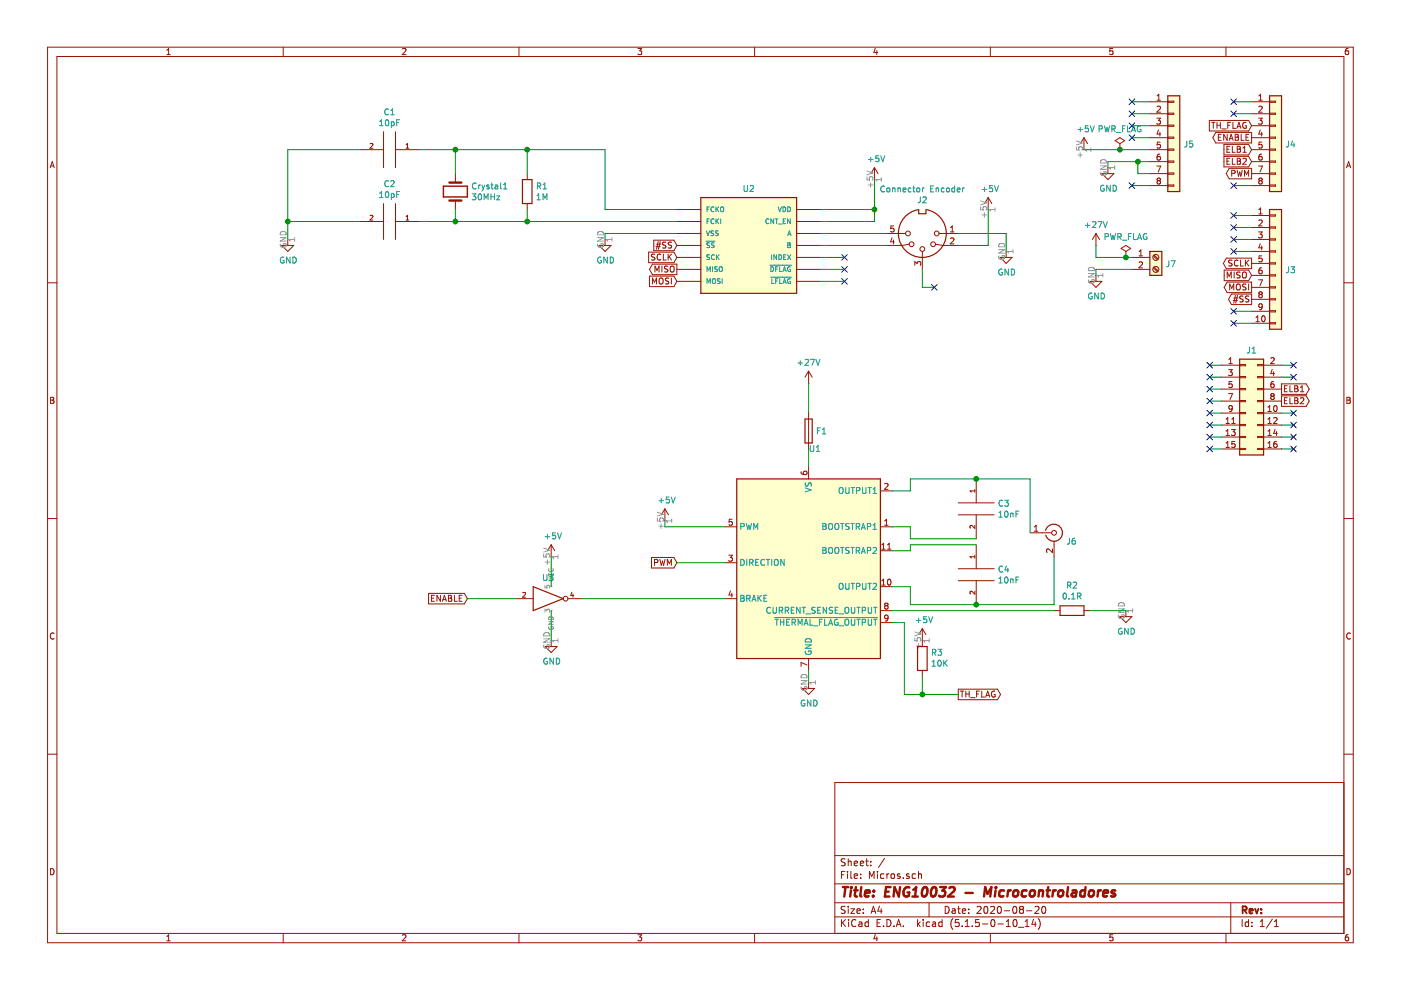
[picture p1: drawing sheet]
EESchema Schematic File Version 4
EELAYER 30 0
EELAYER END
$Descr A4 11693 8268
encoding utf-8
Sheet 1 1
Title "ENG10032 - Microcontroladores "
Date "2020-08-20"
Rev ""
Comp ""
Comment1 ""
Comment2 ""
Comment3 ""
Comment4 ""
$EndDescr
Text GLabel 10700 3250 2    50   Output ~ 0
ELB1
Text GLabel 10700 3350 2    50   Output ~ 0
ELB2
Text GLabel 10450 1450 0    50   Output ~ 0
PWM
Text GLabel 10450 1250 0    50   Input ~ 0
ELB1
Text GLabel 10450 1350 0    50   Input ~ 0
ELB2
Text GLabel 10450 2500 0    50   Output ~ 0
#SS
Text GLabel 10450 2400 0    50   Output ~ 0
MOSI
Text GLabel 10450 2200 0    50   Output ~ 0
SCLK
Wire Wire Line
	5650 1950 5050 1950
Wire Wire Line
	5050 1950 5050 2000
$Comp
L power:+5V #PWR0101
U 1 1
P 7300 1500
F 0 "#PWR0101" H 7300 1350 50  0001 C CNN
F 1 "+5V" H 7315 1673 50  0000 C CNN
F 2 "" H 7300 1500 50  0001 C CNN
F 3 "" H 7300 1500 50  0001 C CNN
	1    7300 1500
	1    0    0    -1  
$EndComp
Wire Wire Line
	6850 1750 7300 1750
Wire Wire Line
	7300 1750 7300 1500
Text GLabel 5650 2050 0    50   Input ~ 0
#SS
Text GLabel 5650 2150 0    50   Input ~ 0
SCLK
Text GLabel 5650 2250 0    50   Output ~ 0
MISO
Text GLabel 5650 2350 0    50   Input ~ 0
MOSI
$Comp
L pspice:CAP C1
U 1 1
P 3250 1250
F 0 "C1" V 2935 1250 50  0000 C CNN
F 1 "10pF" V 3026 1250 50  0000 C CNN
F 2 "Capacitor_THT:C_Disc_D3.0mm_W2.0mm_P2.50mm" H 3250 1250 50  0001 C CNN
F 3 "~" H 3250 1250 50  0001 C CNN
	1    3250 1250
	0    1    1    0   
$EndComp
$Comp
L pspice:CAP C2
U 1 1
P 3250 1850
F 0 "C2" V 2935 1850 50  0000 C CNN
F 1 "10pF" V 3026 1850 50  0000 C CNN
F 2 "Capacitor_THT:C_Disc_D3.0mm_W2.0mm_P2.50mm" H 3250 1850 50  0001 C CNN
F 3 "~" H 3250 1850 50  0001 C CNN
	1    3250 1850
	0    1    1    0   
$EndComp
Wire Wire Line
	2400 1250 3000 1250
$Comp
L Shield_Galileo-rescue:Connector_Encoder-Quanser_2DSFJE_Library J2
U 1 1
P 7700 1950
F 0 "J2" H 7700 1675 50  0000 C CNN
F 1 "Connector Encoder" H 7700 1584 50  0000 C CNN
F 2 "Connector_PinHeader_2.54mm:PinHeader_1x05_P2.54mm_Vertical" H 7700 1950 50  0001 C CNN
F 3 "" H 7700 1950 50  0001 C CNN
	1    7700 1950
	-1   0    0    1   
$EndComp
$Comp
L Device:Crystal Crystal1
U 1 1
P 3800 1600
F 0 "Crystal1" V 3754 1731 50  0000 L CNN
F 1 "30MHz" V 3845 1731 50  0000 L CNN
F 2 "Crystal:Crystal_HC52-6mm_Vertical" H 3800 1600 50  0001 C CNN
F 3 "~" H 3800 1600 50  0001 C CNN
	1    3800 1600
	0    1    1    0   
$EndComp
Wire Wire Line
	3500 1250 3800 1250
Wire Wire Line
	3800 1250 3800 1450
$Comp
L Device:R R1
U 1 1
P 4400 1600
F 0 "R1" H 4470 1646 50  0000 L CNN
F 1 "1M" H 4470 1555 50  0000 L CNN
F 2 "Resistor_THT:R_Axial_DIN0204_L3.6mm_D1.6mm_P5.08mm_Horizontal" V 4330 1600 50  0001 C CNN
F 3 "~" H 4400 1600 50  0001 C CNN
	1    4400 1600
	1    0    0    -1  
$EndComp
Wire Wire Line
	3800 1250 4400 1250
Wire Wire Line
	4400 1250 4400 1450
Connection ~ 3800 1250
Wire Wire Line
	5650 1750 5050 1750
Wire Wire Line
	5050 1750 5050 1250
Wire Wire Line
	5050 1250 4400 1250
Connection ~ 4400 1250
Wire Wire Line
	9600 1250 9350 1250
$Comp
L power:+5V #PWR0102
U 1 1
P 9050 1250
F 0 "#PWR0102" H 9050 1100 50  0001 C CNN
F 1 "+5V" H 9065 1423 50  0000 C CNN
F 2 "" H 9050 1250 50  0001 C CNN
F 3 "" H 9050 1250 50  0001 C CNN
	1    9050 1250
	1    0    0    -1  
$EndComp
Wire Wire Line
	8000 1950 8400 1950
$Comp
L power:+5V #PWR0103
U 1 1
P 8250 1750
F 0 "#PWR0103" H 8250 1600 50  0001 C CNN
F 1 "+5V" H 8265 1923 50  0000 C CNN
F 2 "" H 8250 1750 50  0001 C CNN
F 3 "" H 8250 1750 50  0001 C CNN
	1    8250 1750
	1    0    0    -1  
$EndComp
Wire Wire Line
	8000 2050 8250 2050
Wire Wire Line
	8250 2050 8250 1750
$Comp
L Driver_Motor:LMD18200 U1
U 1 1
P 6750 4700
F 0 "U1" H 6750 5681 50  0000 L TNN
F 1 "LMD18200" H 6750 5590 50  0001 L CNN
F 2 "Package_TO_SOT_THT:TO-220-11_P3.4x5.08mm_StaggerOdd_Lead4.85mm_Vertical" H 5300 3350 50  0001 L CNN
F 3 "http://www.ti.com/lit/ds/symlink/lmd18200.pdf" H 6650 4700 50  0001 C CNN
	1    6750 4700
	1    0    0    -1  
$EndComp
Wire Wire Line
	6750 5600 6750 5700
$Comp
L pspice:CAP C3
U 1 1
P 8150 4250
F 0 "C3" H 8328 4296 50  0000 L CNN
F 1 "10nF" H 8328 4205 50  0000 L CNN
F 2 "Capacitor_THT:C_Disc_D3.0mm_W2.0mm_P2.50mm" H 8150 4250 50  0001 C CNN
F 3 "~" H 8150 4250 50  0001 C CNN
	1    8150 4250
	1    0    0    -1  
$EndComp
Wire Wire Line
	7450 4100 7600 4100
Wire Wire Line
	7600 4100 7600 4000
Wire Wire Line
	7600 4000 8150 4000
Wire Wire Line
	7450 4400 7600 4400
Wire Wire Line
	7600 4400 7600 4500
Wire Wire Line
	7600 4500 8150 4500
$Comp
L pspice:CAP C4
U 1 1
P 8150 4800
F 0 "C4" H 8328 4846 50  0000 L CNN
F 1 "10nF" H 8328 4755 50  0000 L CNN
F 2 "Capacitor_THT:C_Disc_D3.0mm_W2.0mm_P2.50mm" H 8150 4800 50  0001 C CNN
F 3 "~" H 8150 4800 50  0001 C CNN
	1    8150 4800
	1    0    0    -1  
$EndComp
Wire Wire Line
	7450 4600 7600 4600
Wire Wire Line
	7600 4600 7600 4550
Wire Wire Line
	7600 4550 8150 4550
Wire Wire Line
	7450 4900 7600 4900
Wire Wire Line
	7600 4900 7600 5050
Wire Wire Line
	7600 5050 8150 5050
Text GLabel 5650 4700 0    50   Input ~ 0
PWM
NoConn ~ 7050 2150
NoConn ~ 7050 2250
NoConn ~ 7050 2350
Wire Wire Line
	6850 2350 7050 2350
Wire Wire Line
	6850 2250 7050 2250
Wire Wire Line
	6850 2150 7050 2150
NoConn ~ 10300 950 
NoConn ~ 10300 1550
NoConn ~ 10300 1800
NoConn ~ 10300 1900
NoConn ~ 10100 3050
NoConn ~ 10100 3150
NoConn ~ 10100 3250
NoConn ~ 10100 3350
NoConn ~ 10100 3450
NoConn ~ 10100 3550
NoConn ~ 10100 3750
NoConn ~ 10100 3650
NoConn ~ 10800 3750
NoConn ~ 10800 3650
NoConn ~ 10800 3550
NoConn ~ 10800 3450
NoConn ~ 10800 3150
NoConn ~ 10800 3050
Wire Wire Line
	10300 950  10450 950 
Wire Wire Line
	10300 1550 10450 1550
Wire Wire Line
	10300 1800 10450 1800
Wire Wire Line
	10300 1900 10450 1900
Wire Wire Line
	10100 3050 10200 3050
Wire Wire Line
	10100 3150 10200 3150
Wire Wire Line
	10100 3250 10200 3250
Wire Wire Line
	10100 3350 10200 3350
Wire Wire Line
	10100 3450 10200 3450
Wire Wire Line
	10100 3550 10200 3550
Wire Wire Line
	10100 3650 10200 3650
Wire Wire Line
	10100 3750 10200 3750
Wire Wire Line
	10800 3750 10700 3750
Wire Wire Line
	10800 3650 10700 3650
Wire Wire Line
	10800 3550 10700 3550
Wire Wire Line
	10800 3450 10700 3450
Wire Wire Line
	10800 3150 10700 3150
Wire Wire Line
	10800 3050 10700 3050
Text GLabel 3900 5000 0    50   Input ~ 0
ENABLE
NoConn ~ 10300 850 
Wire Wire Line
	10300 850  10450 850 
NoConn ~ 7800 2400
Wire Wire Line
	7800 2400 7700 2400
Wire Wire Line
	7700 2400 7700 2250
Wire Wire Line
	8400 1950 8400 2100
$Comp
L power:GND #PWR0104
U 1 1
P 8400 2100
F 0 "#PWR0104" H 8400 1850 50  0001 C CNN
F 1 "GND" H 8405 1927 50  0000 C CNN
F 2 "" H 8400 2100 50  0001 C CNN
F 3 "" H 8400 2100 50  0001 C CNN
	1    8400 2100
	1    0    0    -1  
$EndComp
$Comp
L power:GND #PWR0105
U 1 1
P 5050 2000
F 0 "#PWR0105" H 5050 1750 50  0001 C CNN
F 1 "GND" H 5055 1827 50  0000 C CNN
F 2 "" H 5050 2000 50  0001 C CNN
F 3 "" H 5050 2000 50  0001 C CNN
	1    5050 2000
	1    0    0    -1  
$EndComp
$Comp
L power:GND #PWR0106
U 1 1
P 6750 5700
F 0 "#PWR0106" H 6750 5450 50  0001 C CNN
F 1 "GND" H 6755 5527 50  0000 C CNN
F 2 "" H 6750 5700 50  0001 C CNN
F 3 "" H 6750 5700 50  0001 C CNN
	1    6750 5700
	1    0    0    -1  
$EndComp
$Comp
L power:GND #PWR0107
U 1 1
P 9400 5100
F 0 "#PWR0107" H 9400 4850 50  0001 C CNN
F 1 "GND" H 9405 4927 50  0000 C CNN
F 2 "" H 9400 5100 50  0001 C CNN
F 3 "" H 9400 5100 50  0001 C CNN
	1    9400 5100
	1    0    0    -1  
$EndComp
Wire Wire Line
	9100 5100 9400 5100
$Comp
L Connector_Generic:Conn_02x08_Odd_Even J1
U 1 1
P 10400 3350
F 0 "J1" H 10450 3775 50  0000 C CNN
F 1 "Conn_02x08" H 10450 3776 50  0001 C CNN
F 2 "Connector_PinHeader_2.00mm:PinHeader_2x08_P2.00mm_Vertical" H 10400 3350 50  0001 C CNN
F 3 "~" H 10400 3350 50  0001 C CNN
	1    10400 3350
	1    0    0    -1  
$EndComp
$Comp
L power:GND #PWR0108
U 1 1
P 2400 2000
F 0 "#PWR0108" H 2400 1750 50  0001 C CNN
F 1 "GND" H 2405 1827 50  0000 C CNN
F 2 "" H 2400 2000 50  0001 C CNN
F 3 "" H 2400 2000 50  0001 C CNN
	1    2400 2000
	1    0    0    -1  
$EndComp
$Comp
L Connector_Generic:Conn_01x10 J3
U 1 1
P 10650 2200
F 0 "J3" H 10730 2146 50  0000 L CNN
F 1 "Conn_01x10" H 10730 2101 50  0001 L CNN
F 2 "Connector_PinHeader_2.00mm:PinHeader_1x10_P2.00mm_Vertical" H 10650 2200 50  0001 C CNN
F 3 "~" H 10650 2200 50  0001 C CNN
	1    10650 2200
	1    0    0    -1  
$EndComp
Text GLabel 10450 2300 0    50   Input ~ 0
MISO
NoConn ~ 10300 2000
NoConn ~ 10300 2100
Wire Wire Line
	10300 2000 10450 2000
Wire Wire Line
	10300 2100 10450 2100
NoConn ~ 10300 2600
NoConn ~ 10300 2700
Wire Wire Line
	10300 2600 10450 2600
Wire Wire Line
	10300 2700 10450 2700
$Comp
L Connector_Generic:Conn_01x08 J4
U 1 1
P 10650 1150
F 0 "J4" H 10730 1096 50  0000 L CNN
F 1 "Conn_01x08" H 10730 1051 50  0001 L CNN
F 2 "Connector_PinHeader_2.00mm:PinHeader_1x08_P2.00mm_Vertical" H 10650 1150 50  0001 C CNN
F 3 "~" H 10650 1150 50  0001 C CNN
	1    10650 1150
	1    0    0    -1  
$EndComp
$Comp
L Connector_Generic:Conn_01x08 J5
U 1 1
P 9800 1150
F 0 "J5" H 9880 1096 50  0000 L CNN
F 1 "Conn_01x08" H 9880 1051 50  0001 L CNN
F 2 "Connector_PinHeader_2.00mm:PinHeader_1x08_P2.00mm_Vertical" H 9800 1150 50  0001 C CNN
F 3 "~" H 9800 1150 50  0001 C CNN
	1    9800 1150
	1    0    0    -1  
$EndComp
$Comp
L power:GND #PWR0109
U 1 1
P 9250 1400
F 0 "#PWR0109" H 9250 1150 50  0001 C CNN
F 1 "GND" H 9255 1227 50  0000 C CNN
F 2 "" H 9250 1400 50  0001 C CNN
F 3 "" H 9250 1400 50  0001 C CNN
	1    9250 1400
	1    0    0    -1  
$EndComp
Wire Wire Line
	9600 1350 9500 1350
Wire Wire Line
	9250 1350 9250 1400
Wire Wire Line
	9600 1450 9500 1450
Wire Wire Line
	9500 1450 9500 1350
Connection ~ 9500 1350
Wire Wire Line
	9500 1350 9250 1350
NoConn ~ 9450 1550
Wire Wire Line
	9450 1550 9600 1550
NoConn ~ 9450 1150
Wire Wire Line
	9450 1150 9600 1150
NoConn ~ 9450 1050
Wire Wire Line
	9450 1050 9600 1050
NoConn ~ 9450 950 
Wire Wire Line
	9450 950  9600 950 
NoConn ~ 9450 850 
Wire Wire Line
	9450 850  9600 850 
$Comp
L power:+27V #PWR0110
U 1 1
P 6750 3200
F 0 "#PWR0110" H 6750 3050 50  0001 C CNN
F 1 "+27V" H 6765 3373 50  0000 C CNN
F 2 "" H 7000 3250 50  0001 C CNN
F 3 "" H 7000 3250 50  0001 C CNN
	1    6750 3200
	1    0    0    -1  
$EndComp
Text GLabel 10450 1150 0    50   Output ~ 0
ENABLE
$Comp
L Connector:Conn_Coaxial J6
U 1 1
P 8800 4450
F 0 "J6" H 8900 4379 50  0000 L CNN
F 1 "Conn_Coaxial" H 8900 4334 50  0001 L CNN
F 2 "TerminalBlock:TerminalBlock_Altech_AK300-2_P5.00mm" H 8800 4450 50  0001 C CNN
F 3 " ~" H 8800 4450 50  0001 C CNN
	1    8800 4450
	1    0    0    -1  
$EndComp
Wire Wire Line
	8150 4000 8600 4000
Wire Wire Line
	8600 4000 8600 4450
Connection ~ 8150 4000
Wire Wire Line
	8150 5050 8800 5050
Wire Wire Line
	8800 5050 8800 4650
Connection ~ 8150 5050
Wire Wire Line
	5550 4400 5550 4350
$Comp
L power:+5V #PWR0111
U 1 1
P 5550 4350
F 0 "#PWR0111" H 5550 4200 50  0001 C CNN
F 1 "+5V" H 5565 4523 50  0000 C CNN
F 2 "" H 5550 4350 50  0001 C CNN
F 3 "" H 5550 4350 50  0001 C CNN
	1    5550 4350
	1    0    0    -1  
$EndComp
Wire Wire Line
	5550 4400 6050 4400
$Comp
L power:+5V #PWR0112
U 1 1
P 4600 4650
F 0 "#PWR0112" H 4600 4500 50  0001 C CNN
F 1 "+5V" H 4615 4823 50  0000 C CNN
F 2 "" H 4600 4650 50  0001 C CNN
F 3 "" H 4600 4650 50  0001 C CNN
	1    4600 4650
	1    0    0    -1  
$EndComp
Wire Wire Line
	5650 4700 6050 4700
$Comp
L power:PWR_FLAG #FLG0101
U 1 1
P 9350 1250
F 0 "#FLG0101" H 9350 1325 50  0001 C CNN
F 1 "PWR_FLAG" H 9350 1423 50  0000 C CNN
F 2 "" H 9350 1250 50  0001 C CNN
F 3 "~" H 9350 1250 50  0001 C CNN
	1    9350 1250
	1    0    0    -1  
$EndComp
Connection ~ 9350 1250
Wire Wire Line
	9050 1250 9350 1250
$Comp
L Device:R R2
U 1 1
P 8950 5100
F 0 "R2" V 9157 5100 50  0000 C CNN
F 1 "0.1R" V 9066 5100 50  0000 C CNN
F 2 "Resistor_THT:R_Axial_DIN0204_L3.6mm_D1.6mm_P5.08mm_Horizontal" V 8880 5100 50  0001 C CNN
F 3 "~" H 8950 5100 50  0001 C CNN
	1    8950 5100
	0    1    -1   0   
$EndComp
Text GLabel 8000 5800 2    50   Output ~ 0
TH_FLAG
$Comp
L Device:R R3
U 1 1
P 7700 5500
F 0 "R3" H 7630 5454 50  0000 R CNN
F 1 "10K" H 7630 5545 50  0000 R CNN
F 2 "Resistor_THT:R_Axial_DIN0204_L3.6mm_D1.6mm_P5.08mm_Horizontal" V 7630 5500 50  0001 C CNN
F 3 "~" H 7700 5500 50  0001 C CNN
	1    7700 5500
	-1   0    0    1   
$EndComp
Wire Wire Line
	7450 5100 8800 5100
$Comp
L power:+5V #PWR0113
U 1 1
P 7700 5350
F 0 "#PWR0113" H 7700 5200 50  0001 C CNN
F 1 "+5V" H 7715 5523 50  0000 C CNN
F 2 "" H 7700 5350 50  0001 C CNN
F 3 "" H 7700 5350 50  0001 C CNN
	1    7700 5350
	1    0    0    -1  
$EndComp
Wire Wire Line
	7700 5650 7700 5800
Text GLabel 10450 1050 0    50   Input ~ 0
TH_FLAG
Wire Wire Line
	7450 5200 7550 5200
Wire Wire Line
	7700 5800 8000 5800
Wire Wire Line
	7550 5800 7700 5800
Wire Wire Line
	7550 5200 7550 5800
Connection ~ 7700 5800
$Comp
L power:+27V #PWR0114
U 1 1
P 9150 2050
F 0 "#PWR0114" H 9150 1900 50  0001 C CNN
F 1 "+27V" H 9165 2223 50  0000 C CNN
F 2 "" H 9400 2100 50  0001 C CNN
F 3 "" H 9400 2100 50  0001 C CNN
	1    9150 2050
	1    0    0    -1  
$EndComp
Wire Wire Line
	9150 2050 9150 2150
Wire Wire Line
	9150 2150 9400 2150
$Comp
L power:PWR_FLAG #FLG0102
U 1 1
P 9400 2150
F 0 "#FLG0102" H 9400 2225 50  0001 C CNN
F 1 "PWR_FLAG" H 9400 2323 50  0000 C CNN
F 2 "" H 9400 2150 50  0001 C CNN
F 3 "~" H 9400 2150 50  0001 C CNN
	1    9400 2150
	1    0    0    -1  
$EndComp
Connection ~ 9400 2150
Wire Wire Line
	9400 2150 9450 2150
Wire Wire Line
	4850 5000 6050 5000
Wire Wire Line
	3900 5000 4300 5000
Wire Wire Line
	4600 4650 4600 4900
$Comp
L power:GND #PWR0115
U 1 1
P 4600 5350
F 0 "#PWR0115" H 4600 5100 50  0001 C CNN
F 1 "GND" H 4605 5177 50  0000 C CNN
F 2 "" H 4600 5350 50  0001 C CNN
F 3 "" H 4600 5350 50  0001 C CNN
	1    4600 5350
	1    0    0    -1  
$EndComp
Wire Wire Line
	4600 5100 4600 5350
$Comp
L 74xGxx:74LVC1G04 U3
U 1 1
P 4600 5000
F 0 "U3" H 4575 5175 50  0000 C CNN
F 1 "74LVC1G04" H 4575 5176 50  0001 C CNN
F 2 "Connector_PinHeader_2.00mm:PinHeader_2x03_P2.00mm_Vertical" H 4600 5000 50  0001 C CNN
F 3 "https://assets.nexperia.com/documents/data-sheet/74LVC1G04.pdf" H 4600 5000 50  0001 C CNN
	1    4600 5000
	1    0    0    -1  
$EndComp
$Comp
L Device:Fuse F1
U 1 1
P 6750 3600
F 0 "F1" H 6810 3600 50  0000 L CNN
F 1 "Fuse" H 6810 3555 50  0001 L CNN
F 2 "Fuse:Fuse_2010_5025Metric_Pad1.52x2.65mm_HandSolder" V 6680 3600 50  0001 C CNN
F 3 "~" H 6750 3600 50  0001 C CNN
	1    6750 3600
	1    0    0    -1  
$EndComp
Wire Wire Line
	6750 3750 6750 3900
Wire Wire Line
	6750 3200 6750 3450
$Comp
L Connector:Screw_Terminal_01x02 J7
U 1 1
P 9650 2150
F 0 "J7" H 9730 2096 50  0000 L CNN
F 1 "Screw_Terminal_01x02" H 9730 2051 50  0001 L CNN
F 2 "Connector_PinHeader_2.00mm:PinHeader_1x02_P2.00mm_Vertical" H 9650 2150 50  0001 C CNN
F 3 "~" H 9650 2150 50  0001 C CNN
	1    9650 2150
	1    0    0    -1  
$EndComp
$Comp
L power:GND #PWR0116
U 1 1
P 9150 2300
F 0 "#PWR0116" H 9150 2050 50  0001 C CNN
F 1 "GND" H 9155 2127 50  0000 C CNN
F 2 "" H 9150 2300 50  0001 C CNN
F 3 "" H 9150 2300 50  0001 C CNN
	1    9150 2300
	1    0    0    -1  
$EndComp
Wire Wire Line
	9150 2250 9150 2300
Wire Wire Line
	9150 2250 9450 2250
$Comp
L LS7366R:LS7366R U2
U 1 1
P 6250 2050
F 0 "U2" H 6250 2525 50  0000 C CNN
F 1 "LS7366R" H 6250 2526 50  0001 C CNN
F 2 "SOIC14" H 6250 2050 50  0001 L BNN
F 3 "" H 6250 2050 50  0001 C CNN
	1    6250 2050
	1    0    0    -1  
$EndComp
Wire Wire Line
	5650 1850 4400 1850
Wire Wire Line
	4400 1750 4400 1850
Wire Wire Line
	6850 1850 7300 1850
Wire Wire Line
	7300 1850 7300 1750
Connection ~ 7300 1750
Wire Wire Line
	6850 1950 7400 1950
Wire Wire Line
	6850 2050 7400 2050
Wire Wire Line
	4400 1850 3800 1850
Wire Wire Line
	3800 1850 3800 1750
Connection ~ 4400 1850
Wire Wire Line
	3800 1850 3500 1850
Connection ~ 3800 1850
Wire Wire Line
	3000 1850 2400 1850
Wire Wire Line
	2400 1850 2400 1250
Wire Wire Line
	2400 1850 2400 2000
Connection ~ 2400 1850
$EndSCHEMATC
